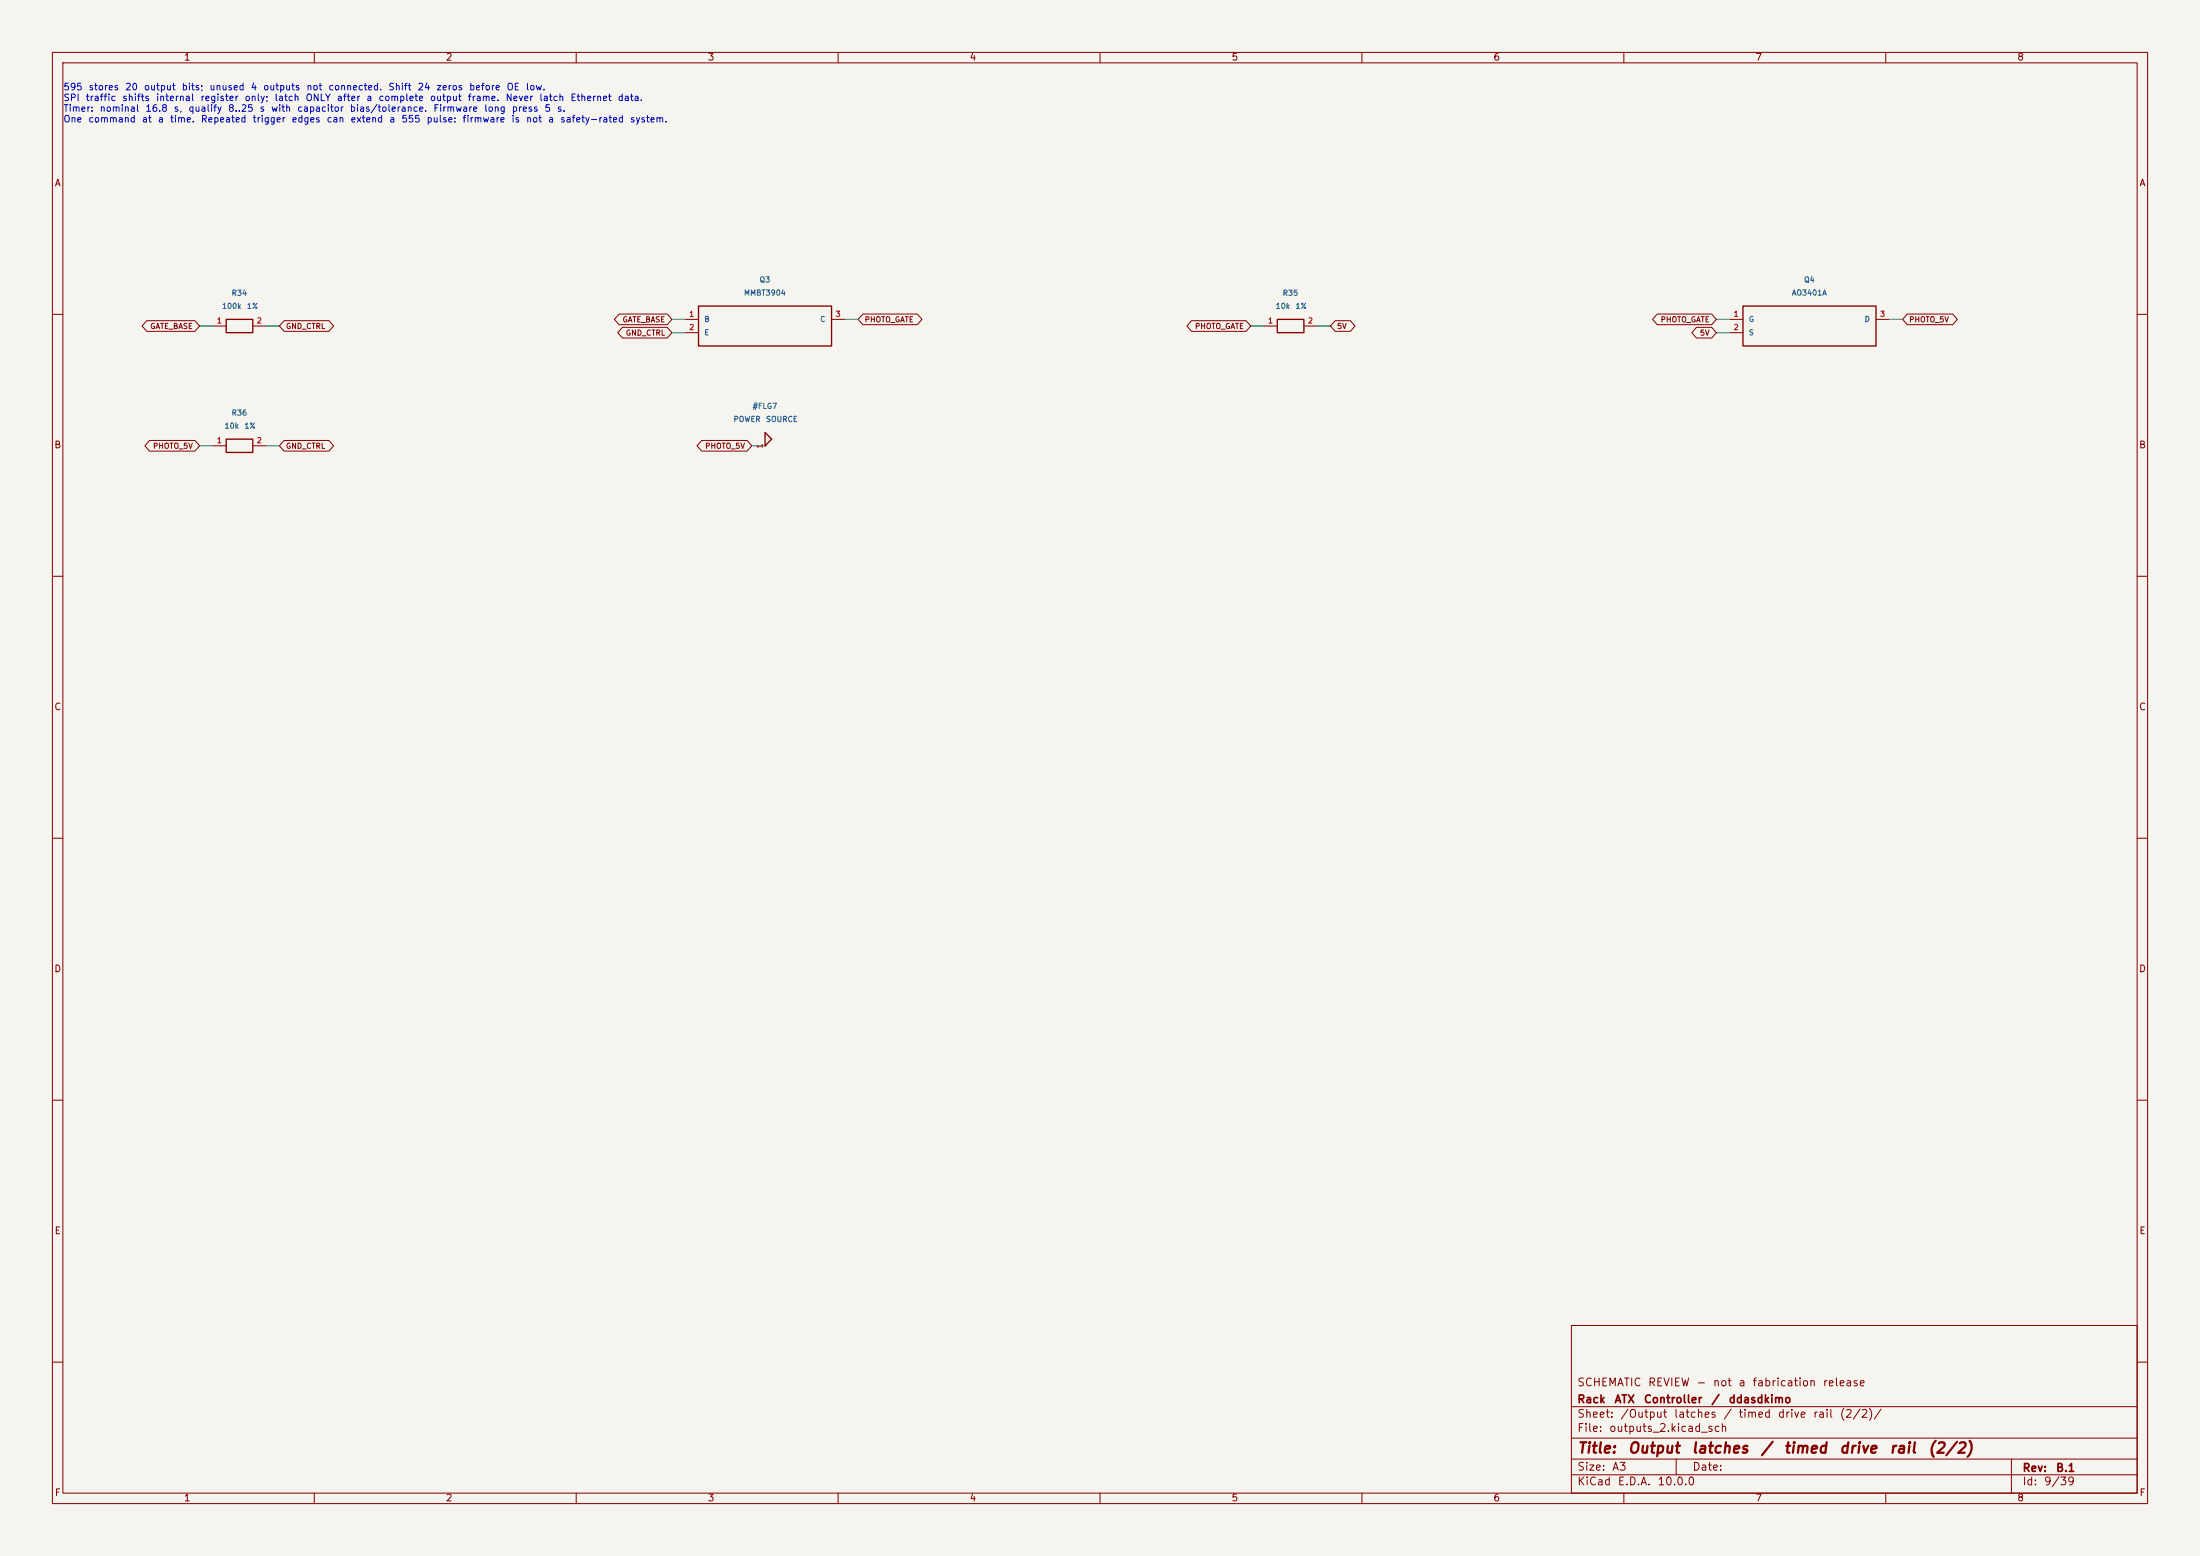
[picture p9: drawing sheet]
<svg xmlns="http://www.w3.org/2000/svg" width="420mm" height="297mm" viewBox="0 0 420 297" stroke-linecap="round" stroke-linejoin="round" font-family="sans-serif">
<path d="M0 0h420v297h-420z" fill="#f5f4ef" stroke="#f5f4ef" stroke-width=".19"/>
<g fill="none" stroke="#840000" stroke-width=".19">
<path d="M10 10h400v277h-400zM12 12h396v273h-396zM60 10v2M110 10v2M160 10v2M210 10v2M260 10v2M310 10v2M360 10v2M118.2 59.9h9.2l.9 1.1-.9 1h-9.2l-.9-1zM164.7 59.9h10.4l.9 1.1-.9 1h-10.4l-.9-1zM316.4 59.9h10.4l.9 1.1-.9 1h-10.4l-.9-1z"/>
<path d="M364.1 59.9h8.7l.9 1.1-.9 1h-8.7l-.9-1zM10 60h2M28 61.2h9.2l.9 1-.9 1h-9.2l-.9-1zM40.6 62.2h2.6M48.3 62.2h2.5M54.2 61.2h8.6l.9 1-.9 1h-8.6l-.9-1zM118.8 62.5h8.6l.9 1-.9 1h-8.6l-.9-1zM130.8 61h2.5M130.8 63.5h2.5M158.7 61h2.6M227.5 61.2h10.4l.9 1-.9 1h-10.4l-.9-1zM241.3 62.2h2.5"/>
<path d="M248.9 62.2h2.6M254.9 61.2h2.9l.9 1-.9 1h-2.9l-.9-1zM323.9 62.5h2.9l.9 1-.9 1h-2.9l-.9-1zM330.2 61h2.5M330.2 63.5h2.5M358.1 61h2.6M408 60h2M28.5 84.1h8.7l.9 1-.9 1h-8.7l-.8-1zM40.6 85.1h2.6M48.3 85.1h2.5M54.2 84.1h8.6l.9 1-.9 1h-8.6l-.9-1zM134 84.1h8.6l.9 1-.9 1h-8.6l-.9-1z"/>
<path d="M146 85.1h.1M10 110h2M408 110h2M10 160h2M408 160h2M10 210h2M408 210h2M300 253h108v32h-108zM10 260h2M300 278.5h108M300 274.5h108M300 268.5h108"/>
<path d="M320 278.5v3M384 278.5v6.5M408 260h2M60 285v2M110 285v2M160 285v2M210 285v2M260 285v2M300 281.5h108M310 285v2M360 285v2"/>
</g>
<path d="M133.3 58.4h25.4v7.6h-25.4zM332.7 58.4h25.4v7.6h-25.4zM43.2 61h5.1v2.5h-5.1zM243.8 61h5.1v2.5h-5.1zM43.2 83.8h5.1v2.6h-5.1zM146 82.6l1.3 1.2-1.3 1.3z" fill="none" stroke="#840000" stroke-width=".25"/>
<g fill="none" stroke="#009600" stroke-width=".19">
<path d="M38.1 62.2h2.5M50.8 62.2h2.5M128.3 61h2.5M128.3 63.5h2.5M161.3 61h2.5M238.8 62.2h2.5M251.5 62.2h2.5M327.7 61h2.5M327.7 63.5h2.5M360.7 61h2.5M38.1 85.1h2.5M50.8 85.1h2.5"/>
<path d="M143.5 85.1h2.5"/>
</g>
<g font-size="2" fill="#840000">
<text x="301" y="277.9">Title:</text>
<text x="310.6" y="277.9">Output</text>
<text x="322.8" y="277.9">latches</text>
<text x="336" y="277.9">/</text>
<text x="340.4" y="277.9">timed</text>
<text x="351" y="277.9">drive</text>
<text x="360.6" y="277.9">rail</text>
<text x="367.9" y="277.9">(2/2)</text>
</g>
<g font-size="1.5" fill="#840000">
<text x="301" y="268.2">Rack</text>
<text x="301" y="265">SCHEMATIC</text>
<text x="308.1" y="268.2">ATX</text>
<text x="313.7" y="268.2">Controller</text>
<text x="314.5" y="265">REVIEW</text>
<text x="323.7" y="265">-</text>
<text x="326.6" y="268.2">/</text>
<text x="326.9" y="265">not</text>
<text x="329.9" y="268.2">ddasdkimo</text>
<text x="331.8" y="265">a</text>
<text x="334.4" y="265">fabrication</text>
<text x="347.9" y="265">release</text>
<text x="301" y="273.7">File:</text>
<text x="301" y="271">Sheet:</text>
<text x="307.1" y="273.7">outputs_2.kicad_sch</text>
<text x="309.2" y="271">/Output</text>
<text x="319.4" y="271">latches</text>
<text x="328.9" y="271">/</text>
<text x="331.8" y="271">timed</text>
<text x="339.3" y="271">drive</text>
<text x="346" y="271">rail</text>
<text x="351.1" y="271">(2/2)/</text>
<text x="301" y="281.1">Size:</text>
<text x="307.6" y="281.1">A3</text>
<text x="323" y="281.1">Date:</text>
<text x="386" y="281.3">Rev:</text>
<text x="392.4" y="281.3">B.1</text>
<text x="301" y="283.9">KiCad</text>
<text x="308.7" y="283.9">E.D.A.</text>
<text x="316.3" y="283.9">10.0.0</text>
<text x="386" y="283.9">Id:</text>
<text x="390.1" y="283.9">9/39</text>
</g>
<g font-size="1.3" fill="#840000">
<text x="35" y="11.9">1</text>
<text x="85" y="11.9">2</text>
<text x="135" y="11.9">3</text>
<text x="185" y="11.9">4</text>
<text x="235" y="11.9">5</text>
<text x="285" y="11.9">6</text>
<text x="335" y="11.9">7</text>
<text x="385" y="11.9">8</text>
<text x="10.3" y="35.9">A</text>
<text x="408.3" y="35.9">A</text>
<text x="10.3" y="85.9">B</text>
<text x="408.2" y="85.9">B</text>
<text x="10.3" y="135.9">C</text>
<text x="408.2" y="135.9">C</text>
<text x="10.3" y="185.9">D</text>
<text x="408.2" y="185.9">D</text>
<text x="10.3" y="235.9">E</text>
<text x="408.3" y="235.9">E</text>
<text x="10.3" y="285.9">F</text>
<text x="35" y="286.9">1</text>
<text x="85" y="286.9">2</text>
<text x="135" y="286.9">3</text>
<text x="185" y="286.9">4</text>
<text x="235" y="286.9">5</text>
<text x="285" y="286.9">6</text>
<text x="335" y="286.9">7</text>
<text x="385" y="286.9">8</text>
<text x="408.3" y="285.9">F</text>
</g>
<g font-size="1.3" fill="#0000c2">
<text x="12" y="17.5">595</text>
<text x="16.8" y="17.5">stores</text>
<text x="23.8" y="17.5">20</text>
<text x="27.4" y="17.5">output</text>
<text x="34.6" y="17.5">bits;</text>
<text x="39.9" y="17.5">unused</text>
<text x="47.8" y="17.5">4</text>
<text x="50.1" y="17.5">outputs</text>
<text x="58.4" y="17.5">not</text>
<text x="62.6" y="17.5">connected.</text>
<text x="74" y="17.5">Shift</text>
<text x="79.6" y="17.5">24</text>
<text x="83.2" y="17.5">zeros</text>
<text x="89.4" y="17.5">before</text>
<text x="96.6" y="17.5">OE</text>
<text x="100.3" y="17.5">low.</text>
<text x="12" y="19.6">SPI</text>
<text x="12" y="21.6">Timer:</text>
<text x="12" y="23.7">One</text>
<text x="16.3" y="19.6">traffic</text>
<text x="16.7" y="23.7">command</text>
<text x="18.9" y="21.6">nominal</text>
<text x="23.2" y="19.6">shifts</text>
<text x="27" y="23.7">at</text>
<text x="27.6" y="21.6">16.8</text>
<text x="29.7" y="19.6">internal</text>
<text x="30" y="23.7">a</text>
<text x="32.3" y="23.7">time.</text>
<text x="33.1" y="21.6">s,</text>
<text x="35.9" y="21.6">qualify</text>
<text x="38.2" y="19.6">register</text>
<text x="38.2" y="23.7">Repeated</text>
<text x="43.4" y="21.6">8..25</text>
<text x="46.6" y="19.6">only;</text>
<text x="48.1" y="23.7">trigger</text>
<text x="49.4" y="21.6">s</text>
<text x="51.6" y="21.6">with</text>
<text x="52.3" y="19.6">latch</text>
<text x="55.6" y="23.7">edges</text>
<text x="56.6" y="21.6">capacitor</text>
<text x="58.2" y="19.6">ONLY</text>
<text x="62.2" y="23.7">can</text>
<text x="64.2" y="19.6">after</text>
<text x="66.7" y="21.6">bias/tolerance.</text>
<text x="66.8" y="23.7">extend</text>
<text x="69.8" y="19.6">a</text>
<text x="72.1" y="19.6">complete</text>
<text x="74.2" y="23.7">a</text>
<text x="76.5" y="23.7">555</text>
<text x="81.3" y="23.7">pulse:</text>
<text x="82" y="19.6">output</text>
<text x="82.6" y="21.6">Firmware</text>
<text x="88.2" y="23.7">firmware</text>
<text x="89.2" y="19.6">frame.</text>
<text x="92.3" y="21.6">long</text>
<text x="96.4" y="19.6">Never</text>
<text x="97.5" y="23.7">is</text>
<text x="97.6" y="21.6">press</text>
<text x="100.3" y="23.7">not</text>
<text x="102.8" y="19.6">latch</text>
<text x="103.8" y="21.6">5</text>
<text x="104.5" y="23.7">a</text>
<text x="106.2" y="21.6">s.</text>
<text x="106.8" y="23.7">safety-rated</text>
<text x="108.8" y="19.6">Ethernet</text>
<text x="117.8" y="19.6">data.</text>
<text x="120.2" y="23.7">system.</text>
</g>
<g font-size="1" fill="#006464">
<text x="42.3" y="59.2">100k</text>
<text x="44.1" y="56.7">R34</text>
<text x="47" y="59.2">1%</text>
<text x="141.9" y="56.7">MMBT3904</text>
<text x="144.9" y="54.2">Q3</text>
<text x="243.4" y="59.2">10k</text>
<text x="244.8" y="56.7">R35</text>
<text x="247.2" y="59.2">1%</text>
<text x="342" y="56.7">AO3401A</text>
<text x="344.3" y="54.2">Q4</text>
<text x="134.4" y="61.7">B</text>
<text x="134.4" y="64.2">E</text>
<text x="156.5" y="61.7">C</text>
<text x="333.8" y="61.7">G</text>
<text x="333.8" y="64.2">S</text>
<text x="355.9" y="61.7">D</text>
<text x="42.8" y="82.1">10k</text>
<text x="44.1" y="79.6">R36</text>
<text x="46.5" y="82.1">1%</text>
<text x="139.9" y="80.8">POWER</text>
<text x="143.6" y="78.3">#FLG7</text>
<text x="146.1" y="80.8">SOURCE</text>
</g>
<g font-size="1" fill="#840000">
<text x="28.6" y="63">GATE_BASE</text>
<text x="54.5" y="63">GND_CTRL</text>
<text x="118.7" y="61.8">GATE_BASE</text>
<text x="119.4" y="64.3">GND_CTRL</text>
<text x="165" y="61.8">PHOTO_GATE</text>
<text x="228" y="63">PHOTO_GATE</text>
<text x="255.1" y="63">5V</text>
<text x="316.9" y="61.8">PHOTO_GATE</text>
<text x="324.4" y="64.3">5V</text>
<text x="364.4" y="61.8">PHOTO_5V</text>
<text x="29.1" y="85.9">PHOTO_5V</text>
<text x="54.5" y="85.9">GND_CTRL</text>
<text x="134.5" y="85.9">PHOTO_5V</text>
</g>
<g font-size="1" fill="#a90000">
<text x="41.3" y="62">1</text>
<text x="48.9" y="62">2</text>
<text x="131.5" y="60.7">1</text>
<text x="131.5" y="63.2">2</text>
<text x="159.4" y="60.7">3</text>
<text x="242" y="62">1</text>
<text x="249.6" y="62">2</text>
<text x="330.9" y="60.7">1</text>
<text x="330.9" y="63.2">2</text>
<text x="358.8" y="60.7">3</text>
<text x="41.3" y="84.8">1</text>
<text x="48.9" y="84.8">2</text>
<text x="145.8" y="85.7" transform="rotate(-90 145.8 85.7)">1</text>
</g>
</svg>
